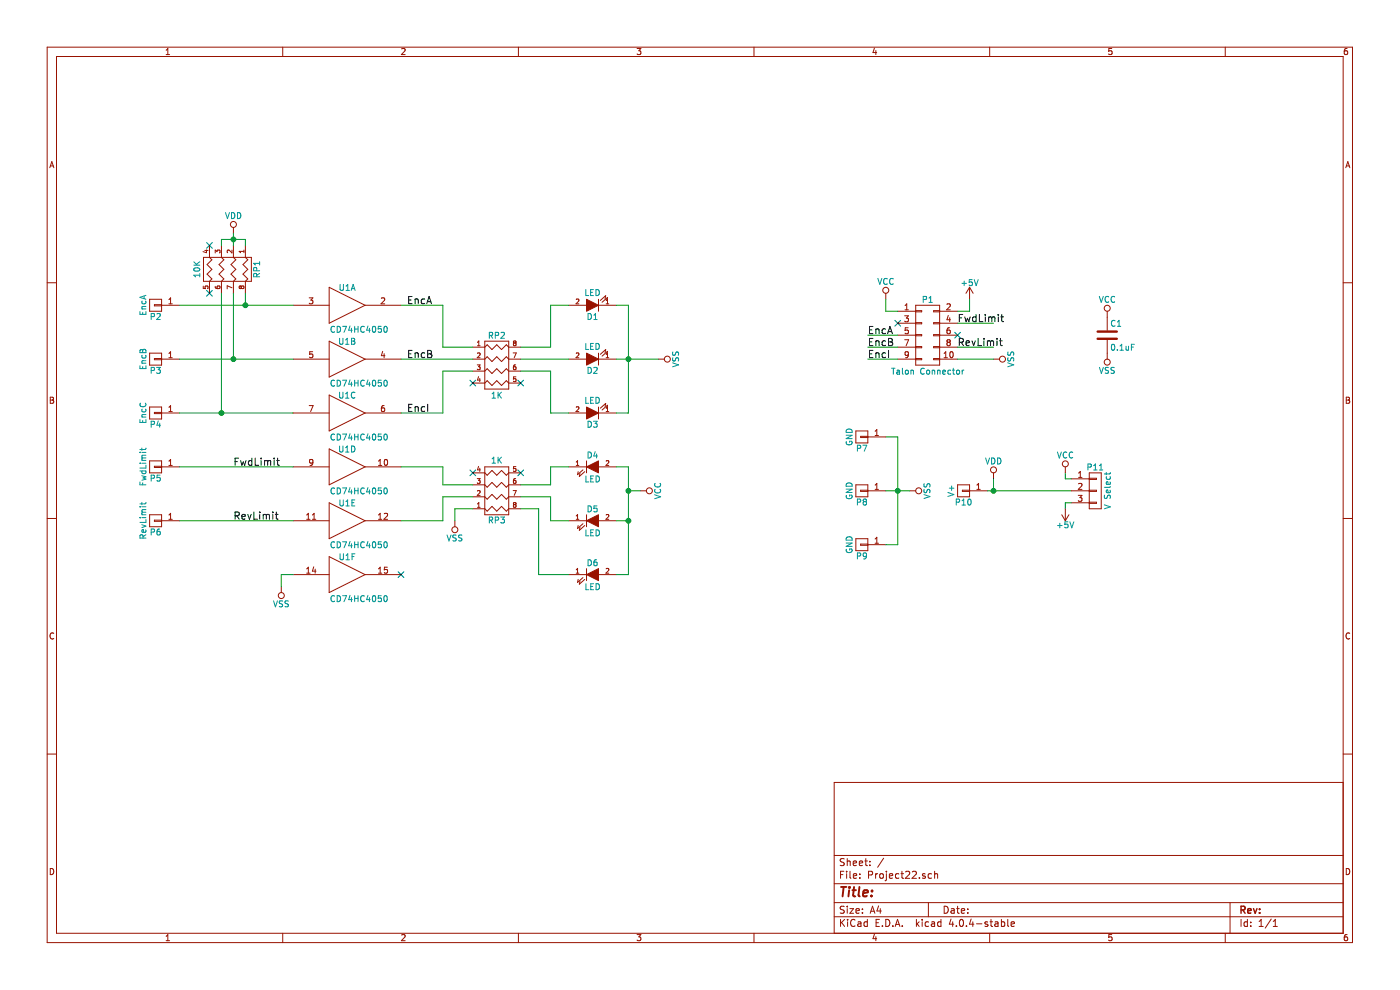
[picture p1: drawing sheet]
EESchema Schematic File Version 2
LIBS:power
LIBS:device
LIBS:transistors
LIBS:conn
LIBS:linear
LIBS:regul
LIBS:74xx
LIBS:cmos4000
LIBS:adc-dac
LIBS:memory
LIBS:xilinx
LIBS:microcontrollers
LIBS:dsp
LIBS:microchip
LIBS:analog_switches
LIBS:motorola
LIBS:texas
LIBS:intel
LIBS:audio
LIBS:interface
LIBS:digital-audio
LIBS:philips
LIBS:display
LIBS:cypress
LIBS:siliconi
LIBS:opto
LIBS:atmel
LIBS:contrib
LIBS:valves
LIBS:Project22-cache
EELAYER 25 0
EELAYER END
$Descr A4 11693 8268
encoding utf-8
Sheet 1 1
Title ""
Date ""
Rev ""
Comp ""
Comment1 ""
Comment2 ""
Comment3 ""
Comment4 ""
$EndDescr
$Comp
L CONN_02X05 P1
U 1 1
P 7750 2800
F 0 "P1" H 7750 3100 50  0000 C CNN
F 1 "Talon Connector" H 7750 2500 50  0000 C CNN
F 2 "Project 22:TalonSensorPort" H 7750 1600 50  0001 C CNN
F 3 "" H 7750 1600 50  0000 C CNN
	1    7750 2800
	1    0    0    -1  
$EndComp
$Comp
L VCC #PWR01
U 1 1
P 7400 2500
F 0 "#PWR01" H 7400 2350 50  0001 C CNN
F 1 "VCC" H 7400 2650 50  0000 C CNN
F 2 "" H 7400 2500 50  0000 C CNN
F 3 "" H 7400 2500 50  0000 C CNN
	1    7400 2500
	1    0    0    -1  
$EndComp
$Comp
L +5V #PWR02
U 1 1
P 8100 2500
F 0 "#PWR02" H 8100 2350 50  0001 C CNN
F 1 "+5V" H 8100 2640 50  0000 C CNN
F 2 "" H 8100 2500 50  0000 C CNN
F 3 "" H 8100 2500 50  0000 C CNN
	1    8100 2500
	1    0    0    -1  
$EndComp
$Comp
L VSS #PWR03
U 1 1
P 8300 3000
F 0 "#PWR03" H 8300 2850 50  0001 C CNN
F 1 "VSS" H 8300 3150 50  0000 C CNN
F 2 "" H 8300 3000 50  0000 C CNN
F 3 "" H 8300 3000 50  0000 C CNN
	1    8300 3000
	0    1    1    0   
$EndComp
$Comp
L 4050 U1
U 1 1
P 2900 2550
F 0 "U1" H 2900 2700 50  0000 C CNN
F 1 "CD74HC4050" H 3000 2350 50  0000 C CNN
F 2 "Housings_SOIC:SOIC-16_3.9x9.9mm_Pitch1.27mm" H 2900 2550 60  0001 C CNN
F 3 "" H 2900 2550 60  0001 C CNN
	1    2900 2550
	1    0    0    -1  
$EndComp
Text Label 8000 2700 0    60   ~ 0
FwdLimit
Text Label 8000 2900 0    60   ~ 0
RevLimit
NoConn ~ 8000 2800
NoConn ~ 7500 2700
Text Label 7250 2800 0    60   ~ 0
EncA
Text Label 7250 2900 0    60   ~ 0
EncB
Text Label 7250 3000 0    60   ~ 0
EncI
$Comp
L 4050 U1
U 2 1
P 2900 3000
F 0 "U1" H 2900 3150 50  0000 C CNN
F 1 "CD74HC4050" H 3000 2800 50  0000 C CNN
F 2 "Housings_SOIC:SOIC-16_3.9x9.9mm_Pitch1.27mm" H 2900 3000 60  0001 C CNN
F 3 "" H 2900 3000 60  0001 C CNN
	2    2900 3000
	1    0    0    -1  
$EndComp
$Comp
L 4050 U1
U 3 1
P 2900 3450
F 0 "U1" H 2900 3600 50  0000 C CNN
F 1 "CD74HC4050" H 3000 3250 50  0000 C CNN
F 2 "Housings_SOIC:SOIC-16_3.9x9.9mm_Pitch1.27mm" H 2900 3450 60  0001 C CNN
F 3 "" H 2900 3450 60  0001 C CNN
	3    2900 3450
	1    0    0    -1  
$EndComp
$Comp
L R_PACK4 RP1
U 1 1
P 1700 2250
F 0 "RP1" H 1700 2700 50  0000 C CNN
F 1 "10K" H 1700 2200 50  0000 C CNN
F 2 "Resistors_SMD:R_Array_Convex_4x0603" H 1700 2250 50  0001 C CNN
F 3 "" H 1700 2250 50  0000 C CNN
	1    1700 2250
	0    1    1    0   
$EndComp
NoConn ~ 1750 2450
NoConn ~ 1750 2050
$Comp
L CONN_01X01 P2
U 1 1
P 1300 2550
F 0 "P2" H 1300 2650 50  0000 C CNN
F 1 "EncA" V 1400 2550 50  0000 C CNN
F 2 "Project 22:SolderPad" H 1300 2550 50  0001 C CNN
F 3 "" H 1300 2550 50  0000 C CNN
	1    1300 2550
	-1   0    0    1   
$EndComp
$Comp
L CONN_01X01 P3
U 1 1
P 1300 3000
F 0 "P3" H 1300 3100 50  0000 C CNN
F 1 "EncB" V 1400 3000 50  0000 C CNN
F 2 "Project 22:SolderPad" H 1300 3000 50  0001 C CNN
F 3 "" H 1300 3000 50  0000 C CNN
	1    1300 3000
	-1   0    0    1   
$EndComp
$Comp
L CONN_01X01 P4
U 1 1
P 1300 3450
F 0 "P4" H 1300 3550 50  0000 C CNN
F 1 "EncC" V 1400 3450 50  0000 C CNN
F 2 "Project 22:SolderPad" H 1300 3450 50  0001 C CNN
F 3 "" H 1300 3450 50  0000 C CNN
	1    1300 3450
	-1   0    0    1   
$EndComp
$Comp
L VDD #PWR04
U 1 1
P 1950 1950
F 0 "#PWR04" H 1950 1800 50  0001 C CNN
F 1 "VDD" H 1950 2100 50  0000 C CNN
F 2 "" H 1950 1950 50  0000 C CNN
F 3 "" H 1950 1950 50  0000 C CNN
	1    1950 1950
	1    0    0    -1  
$EndComp
$Comp
L R_PACK4 RP2
U 1 1
P 4150 3250
F 0 "RP2" H 4150 3700 50  0000 C CNN
F 1 "1K" H 4150 3200 50  0000 C CNN
F 2 "Resistors_SMD:R_Array_Convex_4x0603" H 4150 3250 50  0001 C CNN
F 3 "" H 4150 3250 50  0000 C CNN
	1    4150 3250
	1    0    0    -1  
$EndComp
NoConn ~ 3950 3200
NoConn ~ 4350 3200
Text Label 3400 2550 0    60   ~ 0
EncA
Text Label 3400 3000 0    60   ~ 0
EncB
Text Label 3400 3450 0    60   ~ 0
EncI
$Comp
L LED D1
U 1 1
P 4950 2550
F 0 "D1" H 4950 2650 50  0000 C CNN
F 1 "LED" H 4950 2450 50  0000 C CNN
F 2 "LEDs:LED_0805_HandSoldering" H 4950 2550 50  0001 C CNN
F 3 "" H 4950 2550 50  0000 C CNN
	1    4950 2550
	-1   0    0    1   
$EndComp
$Comp
L LED D2
U 1 1
P 4950 3000
F 0 "D2" H 4950 3100 50  0000 C CNN
F 1 "LED" H 4950 2900 50  0000 C CNN
F 2 "LEDs:LED_0805_HandSoldering" H 4950 3000 50  0001 C CNN
F 3 "" H 4950 3000 50  0000 C CNN
	1    4950 3000
	-1   0    0    1   
$EndComp
$Comp
L LED D3
U 1 1
P 4950 3450
F 0 "D3" H 4950 3550 50  0000 C CNN
F 1 "LED" H 4950 3350 50  0000 C CNN
F 2 "LEDs:LED_0805_HandSoldering" H 4950 3450 50  0001 C CNN
F 3 "" H 4950 3450 50  0000 C CNN
	1    4950 3450
	-1   0    0    1   
$EndComp
$Comp
L VSS #PWR05
U 1 1
P 5500 3000
F 0 "#PWR05" H 5500 2850 50  0001 C CNN
F 1 "VSS" H 5500 3150 50  0000 C CNN
F 2 "" H 5500 3000 50  0000 C CNN
F 3 "" H 5500 3000 50  0000 C CNN
	1    5500 3000
	0    1    1    0   
$EndComp
$Comp
L 4050 U1
U 4 1
P 2900 3900
F 0 "U1" H 2900 4050 50  0000 C CNN
F 1 "CD74HC4050" H 3000 3700 50  0000 C CNN
F 2 "Housings_SOIC:SOIC-16_3.9x9.9mm_Pitch1.27mm" H 2900 3900 60  0001 C CNN
F 3 "" H 2900 3900 60  0001 C CNN
	4    2900 3900
	1    0    0    -1  
$EndComp
$Comp
L 4050 U1
U 5 1
P 2900 4350
F 0 "U1" H 2900 4500 50  0000 C CNN
F 1 "CD74HC4050" H 3000 4150 50  0000 C CNN
F 2 "Housings_SOIC:SOIC-16_3.9x9.9mm_Pitch1.27mm" H 2900 4350 60  0001 C CNN
F 3 "" H 2900 4350 60  0001 C CNN
	5    2900 4350
	1    0    0    -1  
$EndComp
$Comp
L CONN_01X01 P5
U 1 1
P 1300 3900
F 0 "P5" H 1300 4000 50  0000 C CNN
F 1 "FwdLimit" V 1400 3900 50  0000 C CNN
F 2 "Project 22:SolderPad" H 1300 3900 50  0001 C CNN
F 3 "" H 1300 3900 50  0000 C CNN
	1    1300 3900
	-1   0    0    1   
$EndComp
$Comp
L CONN_01X01 P6
U 1 1
P 1300 4350
F 0 "P6" H 1300 4450 50  0000 C CNN
F 1 "RevLimit" V 1400 4350 50  0000 C CNN
F 2 "Project 22:SolderPad" H 1300 4350 50  0001 C CNN
F 3 "" H 1300 4350 50  0000 C CNN
	1    1300 4350
	-1   0    0    1   
$EndComp
Text Label 1950 3900 0    60   ~ 0
FwdLimit
Text Label 1950 4350 0    60   ~ 0
RevLimit
$Comp
L 4050 U1
U 6 1
P 2900 4800
F 0 "U1" H 2900 4950 50  0000 C CNN
F 1 "CD74HC4050" H 3000 4600 50  0000 C CNN
F 2 "Housings_SOIC:SOIC-16_3.9x9.9mm_Pitch1.27mm" H 2900 4800 60  0001 C CNN
F 3 "" H 2900 4800 60  0001 C CNN
	6    2900 4800
	1    0    0    -1  
$EndComp
NoConn ~ 3350 4800
$Comp
L VSS #PWR06
U 1 1
P 2350 4900
F 0 "#PWR06" H 2350 4750 50  0001 C CNN
F 1 "VSS" H 2350 5050 50  0000 C CNN
F 2 "" H 2350 4900 50  0000 C CNN
F 3 "" H 2350 4900 50  0000 C CNN
	1    2350 4900
	-1   0    0    1   
$EndComp
$Comp
L R_PACK4 RP3
U 1 1
P 4150 3900
F 0 "RP3" H 4150 4350 50  0000 C CNN
F 1 "1K" H 4150 3850 50  0000 C CNN
F 2 "Resistors_SMD:R_Array_Convex_4x0603" H 4150 3900 50  0001 C CNN
F 3 "" H 4150 3900 50  0000 C CNN
	1    4150 3900
	1    0    0    1   
$EndComp
NoConn ~ 3950 3950
NoConn ~ 4350 3950
$Comp
L LED D4
U 1 1
P 4950 3900
F 0 "D4" H 4950 4000 50  0000 C CNN
F 1 "LED" H 4950 3800 50  0000 C CNN
F 2 "LEDs:LED_0805_HandSoldering" H 4950 3900 50  0001 C CNN
F 3 "" H 4950 3900 50  0000 C CNN
	1    4950 3900
	1    0    0    -1  
$EndComp
$Comp
L LED D5
U 1 1
P 4950 4350
F 0 "D5" H 4950 4450 50  0000 C CNN
F 1 "LED" H 4950 4250 50  0000 C CNN
F 2 "LEDs:LED_0805_HandSoldering" H 4950 4350 50  0001 C CNN
F 3 "" H 4950 4350 50  0000 C CNN
	1    4950 4350
	1    0    0    -1  
$EndComp
$Comp
L VCC #PWR07
U 1 1
P 5350 4100
F 0 "#PWR07" H 5350 3950 50  0001 C CNN
F 1 "VCC" H 5350 4250 50  0000 C CNN
F 2 "" H 5350 4100 50  0000 C CNN
F 3 "" H 5350 4100 50  0000 C CNN
	1    5350 4100
	0    1    1    0   
$EndComp
$Comp
L LED D6
U 1 1
P 4950 4800
F 0 "D6" H 4950 4900 50  0000 C CNN
F 1 "LED" H 4950 4700 50  0000 C CNN
F 2 "LEDs:LED_0805_HandSoldering" H 4950 4800 50  0001 C CNN
F 3 "" H 4950 4800 50  0000 C CNN
	1    4950 4800
	1    0    0    -1  
$EndComp
$Comp
L VSS #PWR08
U 1 1
P 3800 4350
F 0 "#PWR08" H 3800 4200 50  0001 C CNN
F 1 "VSS" H 3800 4500 50  0000 C CNN
F 2 "" H 3800 4350 50  0000 C CNN
F 3 "" H 3800 4350 50  0000 C CNN
	1    3800 4350
	-1   0    0    1   
$EndComp
$Comp
L CONN_01X01 P7
U 1 1
P 7200 3650
F 0 "P7" H 7200 3750 50  0000 C CNN
F 1 "GND" V 7300 3650 50  0000 C CNN
F 2 "Project 22:SolderPad" H 7200 3650 50  0001 C CNN
F 3 "" H 7200 3650 50  0000 C CNN
	1    7200 3650
	-1   0    0    1   
$EndComp
$Comp
L CONN_01X01 P8
U 1 1
P 7200 4100
F 0 "P8" H 7200 4200 50  0000 C CNN
F 1 "GND" V 7300 4100 50  0000 C CNN
F 2 "Project 22:SolderPad" H 7200 4100 50  0001 C CNN
F 3 "" H 7200 4100 50  0000 C CNN
	1    7200 4100
	-1   0    0    1   
$EndComp
$Comp
L CONN_01X01 P9
U 1 1
P 7200 4550
F 0 "P9" H 7200 4650 50  0000 C CNN
F 1 "GND" V 7300 4550 50  0000 C CNN
F 2 "Project 22:SolderPad" H 7200 4550 50  0001 C CNN
F 3 "" H 7200 4550 50  0000 C CNN
	1    7200 4550
	-1   0    0    1   
$EndComp
$Comp
L VSS #PWR09
U 1 1
P 7600 4100
F 0 "#PWR09" H 7600 3950 50  0001 C CNN
F 1 "VSS" H 7600 4250 50  0000 C CNN
F 2 "" H 7600 4100 50  0000 C CNN
F 3 "" H 7600 4100 50  0000 C CNN
	1    7600 4100
	0    1    1    0   
$EndComp
$Comp
L CONN_01X01 P10
U 1 1
P 8050 4100
F 0 "P10" H 8050 4200 50  0000 C CNN
F 1 "V+" V 8150 4100 50  0000 C CNN
F 2 "Project 22:SolderPad" H 8050 4100 50  0001 C CNN
F 3 "" H 8050 4100 50  0000 C CNN
	1    8050 4100
	-1   0    0    1   
$EndComp
$Comp
L VDD #PWR010
U 1 1
P 8300 4000
F 0 "#PWR010" H 8300 3850 50  0001 C CNN
F 1 "VDD" H 8300 4150 50  0000 C CNN
F 2 "" H 8300 4000 50  0000 C CNN
F 3 "" H 8300 4000 50  0000 C CNN
	1    8300 4000
	1    0    0    -1  
$EndComp
Wire Wire Line
	7500 2600 7400 2600
Wire Wire Line
	7400 2600 7400 2500
Wire Wire Line
	8000 2600 8100 2600
Wire Wire Line
	8100 2600 8100 2500
Wire Wire Line
	8000 2700 8300 2700
Wire Wire Line
	8000 2900 8300 2900
Wire Wire Line
	8000 3000 8300 3000
Wire Wire Line
	7500 2800 7250 2800
Wire Wire Line
	7500 2900 7250 2900
Wire Wire Line
	7500 3000 7250 3000
Wire Wire Line
	2050 2450 2050 2550
Wire Wire Line
	1500 2550 2450 2550
Wire Wire Line
	1950 2450 1950 3000
Wire Wire Line
	1500 3000 2450 3000
Wire Wire Line
	1850 2450 1850 3450
Wire Wire Line
	1500 3450 2450 3450
Connection ~ 2050 2550
Connection ~ 1950 3000
Connection ~ 1850 3450
Wire Wire Line
	1850 2050 1850 2000
Wire Wire Line
	1850 2000 2050 2000
Wire Wire Line
	2050 2000 2050 2050
Wire Wire Line
	1950 1950 1950 2050
Connection ~ 1950 2000
Wire Wire Line
	3350 3000 3950 3000
Wire Wire Line
	3350 2550 3700 2550
Wire Wire Line
	3700 2550 3700 2900
Wire Wire Line
	3700 2900 3950 2900
Wire Wire Line
	3350 3450 3700 3450
Wire Wire Line
	3700 3450 3700 3100
Wire Wire Line
	3700 3100 3950 3100
Wire Wire Line
	4350 3000 4750 3000
Wire Wire Line
	4350 3100 4600 3100
Wire Wire Line
	4600 3100 4600 3450
Wire Wire Line
	4600 3450 4750 3450
Wire Wire Line
	4350 2900 4600 2900
Wire Wire Line
	4600 2900 4600 2550
Wire Wire Line
	4600 2550 4750 2550
Wire Wire Line
	5150 2550 5250 2550
Wire Wire Line
	5250 2550 5250 3450
Wire Wire Line
	5250 3450 5150 3450
Wire Wire Line
	5150 3000 5500 3000
Connection ~ 5250 3000
Wire Wire Line
	1500 3900 2450 3900
Wire Wire Line
	1500 4350 2450 4350
Wire Wire Line
	2450 4800 2350 4800
Wire Wire Line
	2350 4800 2350 4900
Wire Wire Line
	3350 3900 3700 3900
Wire Wire Line
	3700 3900 3700 4050
Wire Wire Line
	3700 4050 3950 4050
Wire Wire Line
	3350 4350 3700 4350
Wire Wire Line
	3700 4350 3700 4150
Wire Wire Line
	3700 4150 3950 4150
Wire Wire Line
	4350 4050 4600 4050
Wire Wire Line
	4600 4050 4600 3900
Wire Wire Line
	4600 3900 4750 3900
Wire Wire Line
	4350 4150 4600 4150
Wire Wire Line
	4600 4150 4600 4350
Wire Wire Line
	4600 4350 4750 4350
Wire Wire Line
	5150 3900 5250 3900
Wire Wire Line
	5250 3900 5250 4800
Wire Wire Line
	5250 4350 5150 4350
Wire Wire Line
	5250 4100 5350 4100
Connection ~ 5250 4100
Wire Wire Line
	4350 4250 4500 4250
Wire Wire Line
	4500 4250 4500 4800
Wire Wire Line
	4500 4800 4750 4800
Wire Wire Line
	5250 4800 5150 4800
Connection ~ 5250 4350
Wire Wire Line
	3950 4250 3800 4250
Wire Wire Line
	3800 4250 3800 4350
Wire Wire Line
	7400 3650 7500 3650
Wire Wire Line
	7500 3650 7500 4550
Wire Wire Line
	7500 4550 7400 4550
Wire Wire Line
	7400 4100 7600 4100
Connection ~ 7500 4100
Wire Wire Line
	8250 4100 8950 4100
Wire Wire Line
	8300 4100 8300 4000
$Comp
L CONN_01X03 P11
U 1 1
P 9150 4100
F 0 "P11" H 9150 4300 50  0000 C CNN
F 1 "V Select" V 9250 4100 50  0000 C CNN
F 2 "Pin_Headers:Pin_Header_Straight_1x03_Pitch1.00mm_SMD_Pin1Left" H 9150 4100 50  0001 C CNN
F 3 "" H 9150 4100 50  0000 C CNN
	1    9150 4100
	1    0    0    -1  
$EndComp
Connection ~ 8300 4100
Wire Wire Line
	8900 4000 8950 4000
Wire Wire Line
	8900 4000 8900 3950
Wire Wire Line
	8900 4200 8950 4200
Wire Wire Line
	8900 4200 8900 4250
$Comp
L VCC #PWR011
U 1 1
P 8900 3950
F 0 "#PWR011" H 8900 3800 50  0001 C CNN
F 1 "VCC" H 8900 4100 50  0000 C CNN
F 2 "" H 8900 3950 50  0000 C CNN
F 3 "" H 8900 3950 50  0000 C CNN
	1    8900 3950
	1    0    0    -1  
$EndComp
$Comp
L +5V #PWR012
U 1 1
P 8900 4250
F 0 "#PWR012" H 8900 4100 50  0001 C CNN
F 1 "+5V" H 8900 4390 50  0000 C CNN
F 2 "" H 8900 4250 50  0000 C CNN
F 3 "" H 8900 4250 50  0000 C CNN
	1    8900 4250
	-1   0    0    1   
$EndComp
$Comp
L C C1
U 1 1
P 9250 2800
F 0 "C1" H 9275 2900 50  0000 L CNN
F 1 "0.1uF" H 9275 2700 50  0000 L CNN
F 2 "Capacitors_SMD:C_1206_HandSoldering" H 9288 2650 50  0001 C CNN
F 3 "" H 9250 2800 50  0000 C CNN
	1    9250 2800
	1    0    0    -1  
$EndComp
$Comp
L VCC #PWR013
U 1 1
P 9250 2650
F 0 "#PWR013" H 9250 2500 50  0001 C CNN
F 1 "VCC" H 9250 2800 50  0000 C CNN
F 2 "" H 9250 2650 50  0000 C CNN
F 3 "" H 9250 2650 50  0000 C CNN
	1    9250 2650
	1    0    0    -1  
$EndComp
$Comp
L VSS #PWR014
U 1 1
P 9250 2950
F 0 "#PWR014" H 9250 2800 50  0001 C CNN
F 1 "VSS" H 9250 3100 50  0000 C CNN
F 2 "" H 9250 2950 50  0000 C CNN
F 3 "" H 9250 2950 50  0000 C CNN
	1    9250 2950
	-1   0    0    1   
$EndComp
$EndSCHEMATC
